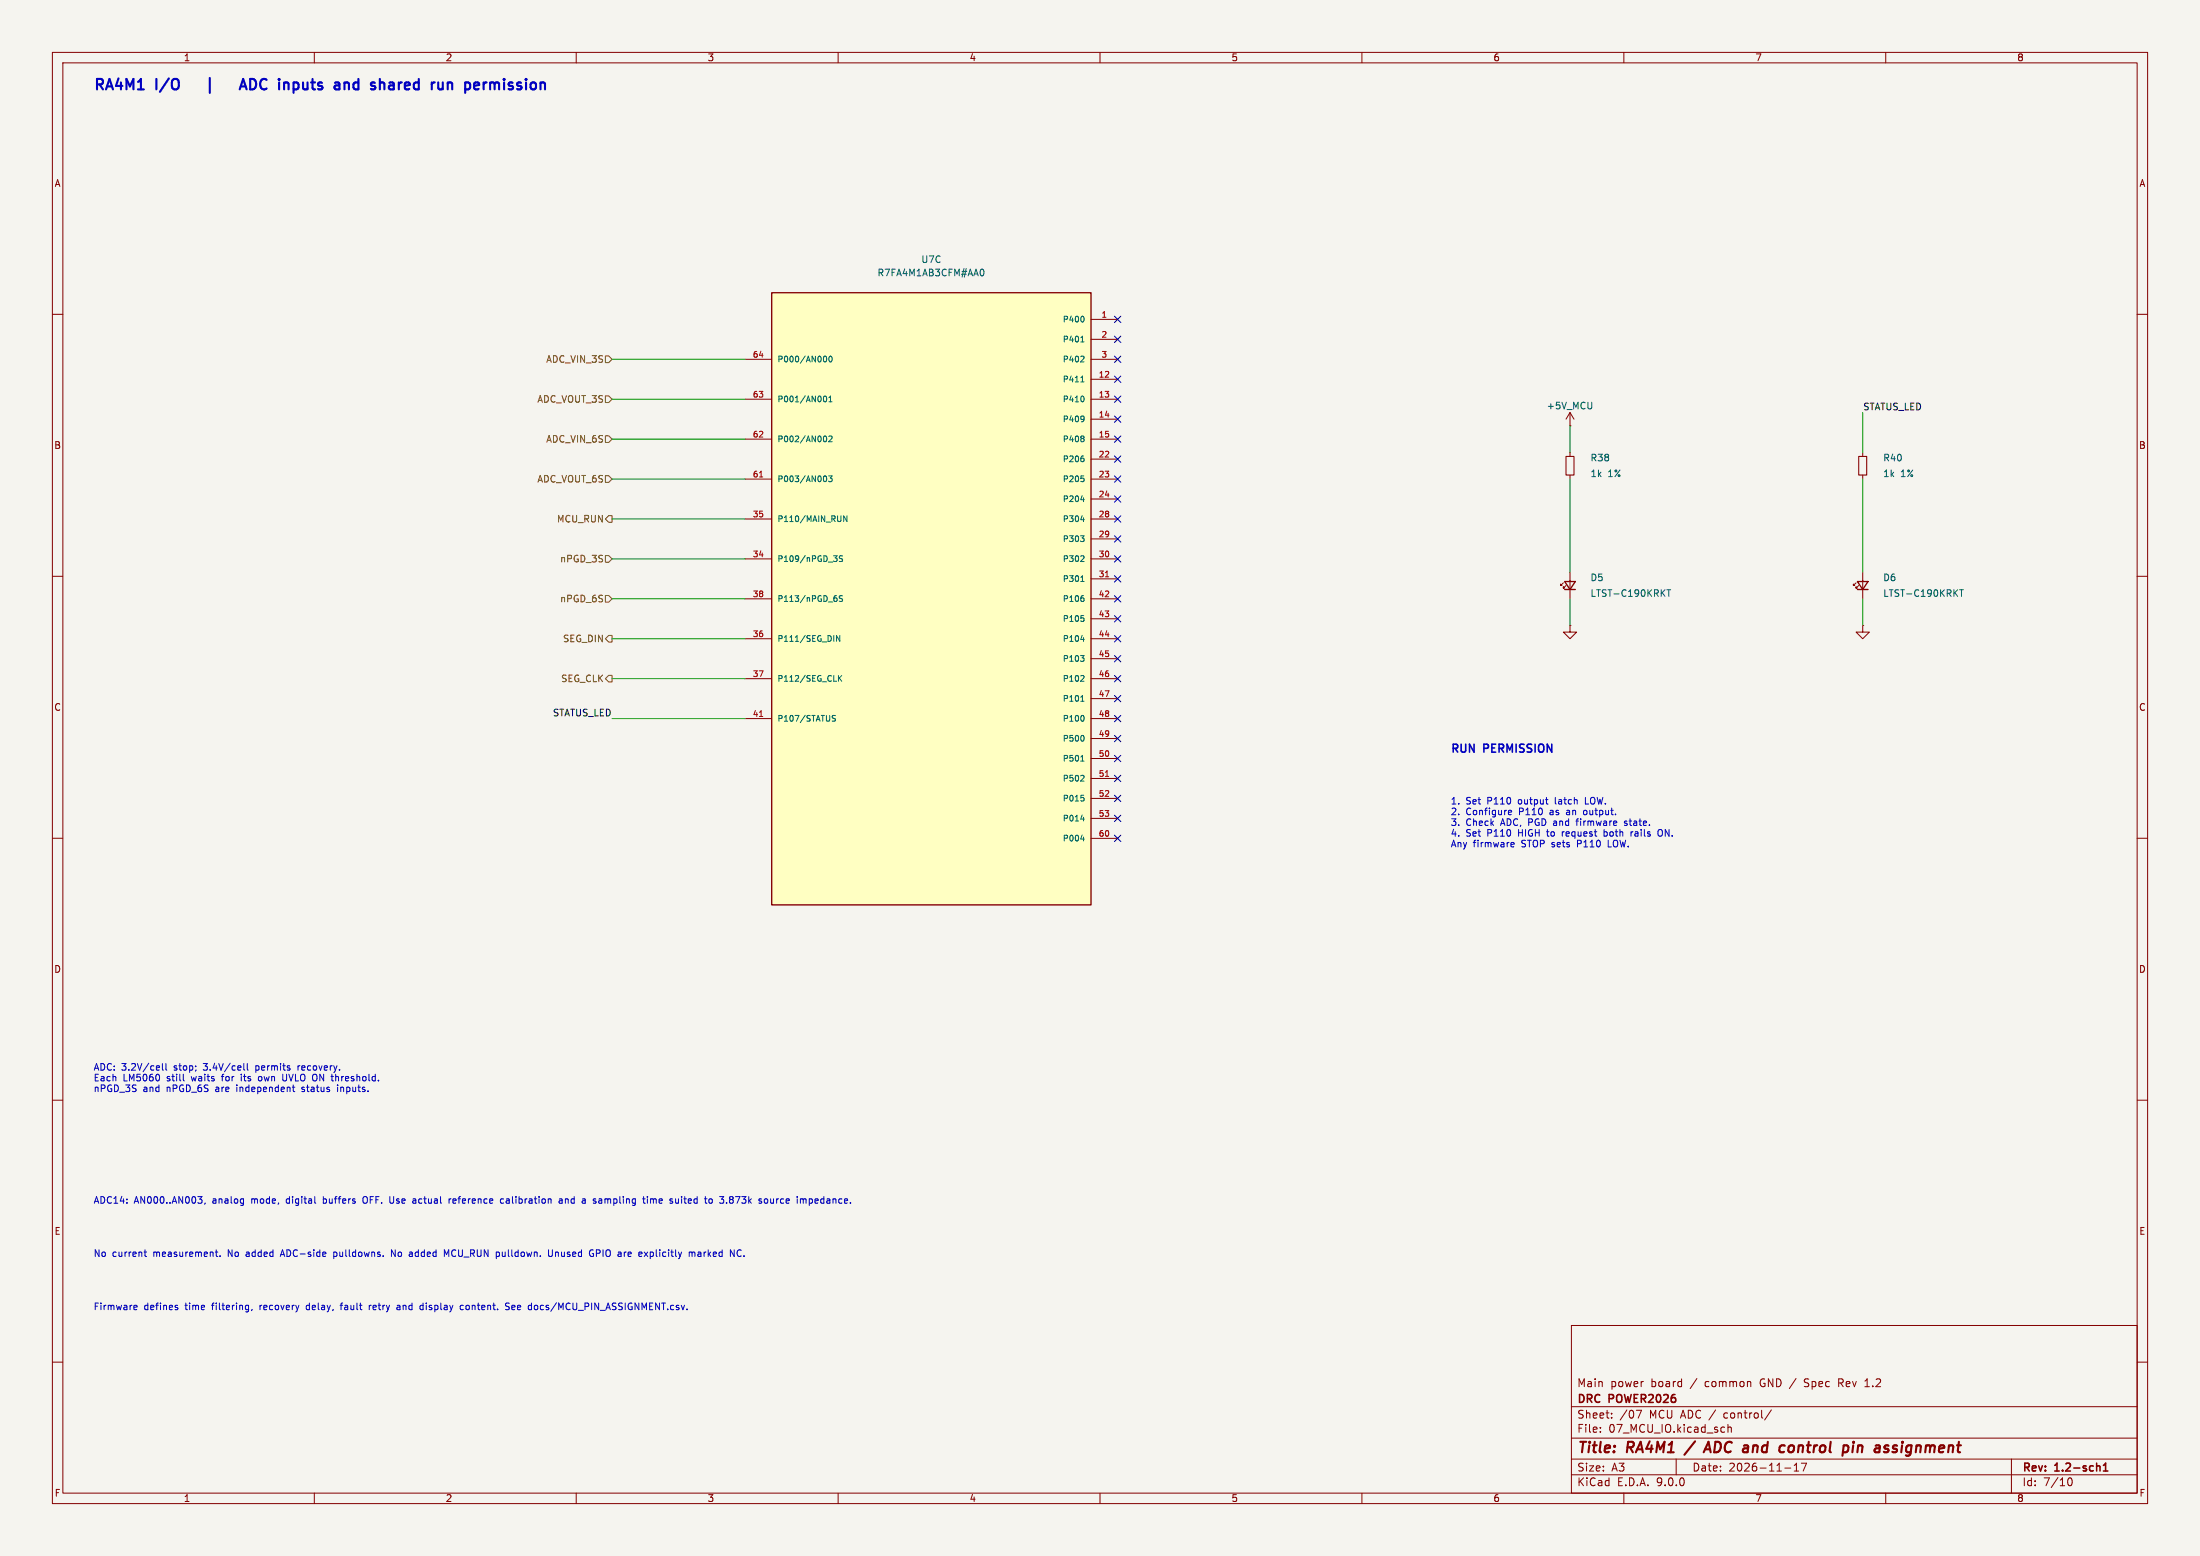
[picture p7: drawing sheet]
(kicad_sch
 (version 20250114)
 (generator "eeschema")
 (generator_version "9.0")
 (paper "A3")
 (title_block
  (title "RA4M1 / ADC and control pin assignment")
  (date "2026-11-17")
  (rev "1.2-sch1")
  (company "DRC POWER2026")
  (comment 1 "Main power board / common GND / Spec Rev 1.2"))
 (lib_symbols
  (symbol
   "DRC_Power:GND"
   (power)
   (pin_numbers (hide yes))
   (pin_names (offset 0) (hide yes)) (exclude_from_sim no) (in_bom yes) (on_board yes)
   (property "Reference" "#PWR" (at 0 -6.35 0) (effects (font (size 1.27 1.27)) (hide yes)))
   (property "Value" "GND" (at 0 -3.81 0) (effects (font (size 1.27 1.27))))
   (property "Footprint" "" (at 0 0 0) (effects (font (size 1.27 1.27)) (hide yes)))
   (property "Datasheet" "" (at 0 0 0) (effects (font (size 1.27 1.27)) (hide yes)))
   (property
    "Description"
    "Power symbol creates a global label with name \"GND\" , ground" (at 0 0 0) (effects (font (size 1.27 1.27)) (hide yes)))
   (symbol
    "GND_0_1"
    (polyline (pts (xy 0 0) (xy 0 -1.27) (xy 1.27 -1.27) (xy 0 -2.54) (xy -1.27 -1.27) (xy 0 -1.27)) (stroke (width 0) (type default)) (fill (type none))))
   (symbol
    "GND_1_1"
    (pin power_in line (at 0 0 270) (length 0) (name "~" (effects (font (size 1.27 1.27)))) (number "1" (effects (font (size 1.27 1.27))))))
   (embedded_fonts no))
  (symbol
   "DRC_Power:LED_Small"
   (pin_numbers (hide yes))
   (pin_names (offset 0.254) (hide yes)) (exclude_from_sim no) (in_bom yes) (on_board yes)
   (property "Reference" "D" (at -1.27 3.175 0) (effects (font (size 1.27 1.27)) (justify left)))
   (property "Value" "LED_Small" (at -4.445 -2.54 0) (effects (font (size 1.27 1.27)) (justify left)))
   (property "Footprint" "" (at 0 0 90) (effects (font (size 1.27 1.27)) (hide yes)))
   (property "Datasheet" "~" (at 0 0 90) (effects (font (size 1.27 1.27)) (hide yes)))
   (property "Description" "Light emitting diode, small symbol" (at 0 0 0) (effects (font (size 1.27 1.27)) (hide yes)))
   (property "Sim.Pin" "1=K 2=A" (at 0 0 0) (effects (font (size 1.27 1.27)) (hide yes)))
   (symbol
    "LED_Small_0_1"
    (polyline (pts (xy -0.762 -1.016) (xy -0.762 1.016)) (stroke (width 0.254) (type default)) (fill (type none)))
    (polyline (pts (xy 0 0.762) (xy -0.508 1.27) (xy -0.254 1.27) (xy -0.508 1.27) (xy -0.508 1.016)) (stroke (width 0) (type default)) (fill (type none)))
    (polyline (pts (xy 0.508 1.27) (xy 0 1.778) (xy 0.254 1.778) (xy 0 1.778) (xy 0 1.524)) (stroke (width 0) (type default)) (fill (type none)))
    (polyline (pts (xy 0.762 -1.016) (xy -0.762 0) (xy 0.762 1.016) (xy 0.762 -1.016)) (stroke (width 0.254) (type default)) (fill (type none)))
    (polyline (pts (xy 1.016 0) (xy -0.762 0)) (stroke (width 0) (type default)) (fill (type none))))
   (symbol
    "LED_Small_1_1"
    (pin
    passive
    line (at -2.54 0 0) (length 1.778) (name "K" (effects (font (size 1.27 1.27)))) (number "1" (effects (font (size 1.27 1.27)))))
    (pin
    passive
    line (at 2.54 0 180) (length 1.778) (name "A" (effects (font (size 1.27 1.27)))) (number "2" (effects (font (size 1.27 1.27))))))
   (embedded_fonts no))
  (symbol
   "DRC_Power:P5V_MCU"
   (power)
   (pin_numbers (hide yes))
   (pin_names (offset 0) (hide yes)) (exclude_from_sim no) (in_bom yes) (on_board yes)
   (property "Reference" "#PWR" (at 0 -3.81 0) (effects (font (size 1.27 1.27)) (hide yes)))
   (property "Value" "+5V_MCU" (at 0 3.556 0) (effects (font (size 1.27 1.27))))
   (property "Footprint" "" (at 0 0 0) (effects (font (size 1.27 1.27)) (hide yes)))
   (property "Datasheet" "" (at 0 0 0) (effects (font (size 1.27 1.27)) (hide yes)))
   (property "Description" "Power symbol creates a global label with name \"+5V\"" (at 0 0 0) (effects (font (size 1.27 1.27)) (hide yes)))
   (symbol
    "P5V_MCU_0_1"
    (polyline (pts (xy -0.762 1.27) (xy 0 2.54)) (stroke (width 0) (type default)) (fill (type none)))
    (polyline (pts (xy 0 2.54) (xy 0.762 1.27)) (stroke (width 0) (type default)) (fill (type none)))
    (polyline (pts (xy 0 0) (xy 0 2.54)) (stroke (width 0) (type default)) (fill (type none))))
   (symbol
    "P5V_MCU_1_1"
    (pin
    power_in
    line (at 0 0 90) (length 0) (name "+5V_MCU" (effects (font (size 1.27 1.27)))) (number "1" (effects (font (size 1.27 1.27))))))
   (embedded_fonts no))
  (symbol
   "DRC_Power:R7FA4M1AB3CFM_AA0"
   (pin_names (offset 1.016)) (in_bom yes) (on_board yes)
   (property "Reference" "U" (at 0 26.32 0) (effects (font (size 1.27 1.27))))
   (property "Value" "R7FA4M1AB3CFM#AA0" (at 0 23.32 0) (effects (font (size 1.27 1.27))))
   (property "Footprint" "DRC_Power:LQFP-64_10x10mm_P0.5mm" (at 0 0 0) (effects (font (size 1.27 1.27)) (hide yes)))
   (property
    "Datasheet"
    "https://www.renesas.com/en/document/dst/ra4m1-group-datasheet" (at 0 0 0) (effects (font (size 1.27 1.27)) (hide yes)))
   (property "Description" "R7FA4M1AB3CFM_AA0" (at 0 0 0) (effects (font (size 1.27 1.27)) (hide yes)))
   (symbol
    "R7FA4M1AB3CFM_AA0_1_1"
    (rectangle (start -25.4 20.32) (end 25.4 -20.32) (stroke (width 0.254) (type default)) (fill (type background)))
    (pin
    power_in
    line (at -12.7 25.4 270) (length 5.08) (name "VCC" (effects (font (size 1.1 1.1)))) (number "11" (effects (font (size 1.1 1.1)))))
    (pin
    power_in
    line (at 0 25.4 270) (length 5.08) (name "VCC" (effects (font (size 1.1 1.1)))) (number "39" (effects (font (size 1.1 1.1)))))
    (pin
    power_in
    line (at 12.7 25.4 270) (length 5.08) (name "AVCC0" (effects (font (size 1.1 1.1)))) (number "56" (effects (font (size 1.1 1.1)))))
    (pin
    power_in
    line (at -12.7 -25.4 90) (length 5.08) (name "VSS" (effects (font (size 1.1 1.1)))) (number "8" (effects (font (size 1.1 1.1)))))
    (pin
    power_in
    line (at 0 -25.4 90) (length 5.08) (name "VSS" (effects (font (size 1.1 1.1)))) (number "40" (effects (font (size 1.1 1.1)))))
    (pin
    power_in
    line (at 12.7 -25.4 90) (length 5.08) (name "AVSS0" (effects (font (size 1.1 1.1)))) (number "57" (effects (font (size 1.1 1.1)))))
    (pin
    passive
    line (at -30.48 10.16 0) (length 5.08) (name "VCL" (effects (font (size 1.1 1.1)))) (number "5" (effects (font (size 1.1 1.1)))))
    (pin
    power_in
    line (at -30.48 -5.08 0) (length 5.08) (name "VBATT" (effects (font (size 1.1 1.1)))) (number "4" (effects (font (size 1.1 1.1)))))
    (pin
    power_in
    line (at 30.48 10.16 180) (length 5.08) (name "P010/VREFH0" (effects (font (size 1.1 1.1)))) (number "59" (effects (font (size 1.1 1.1)))))
    (pin
    power_in
    line (at 30.48 0 180) (length 5.08) (name "P011/VREFL0" (effects (font (size 1.1 1.1)))) (number "58" (effects (font (size 1.1 1.1)))))
    (pin
    power_in
    line (at 30.48 -10.16 180) (length 5.08) (name "P012/VREFH" (effects (font (size 1.1 1.1)))) (number "55" (effects (font (size 1.1 1.1)))))
    (pin
    power_in
    line (at 30.48 -20.32 180) (length 5.08) (name "P013/VREFL" (effects (font (size 1.1 1.1)))) (number "54" (effects (font (size 1.1 1.1))))))
   (symbol
    "R7FA4M1AB3CFM_AA0_2_1"
    (rectangle (start -30.48 27.94) (end 30.48 -27.94) (stroke (width 0.254) (type default)) (fill (type background)))
    (pin
    power_in
    line (at -10.16 33.02 270) (length 5.08) (name "VCC_USB_LDO" (effects (font (size 1.1 1.1)))) (number "21" (effects (font (size 1.1 1.1)))))
    (pin
    power_out
    line (at 10.16 33.02 270) (length 5.08) (name "VCC_USB/3V3_OUT" (effects (font (size 1.1 1.1)))) (number "20" (effects (font (size 1.1 1.1)))))
    (pin
    power_in
    line (at 0 -33.02 90) (length 5.08) (name "VSS_USB" (effects (font (size 1.1 1.1)))) (number "17" (effects (font (size 1.1 1.1)))))
    (pin
    input
    line (at -35.56 20.32 0) (length 5.08) (name "~{RES}" (effects (font (size 1.1 1.1)))) (number "25" (effects (font (size 1.1 1.1)))))
    (pin
    input
    line (at -35.56 10.16 0) (length 5.08) (name "P201/MD" (effects (font (size 1.1 1.1)))) (number "26" (effects (font (size 1.1 1.1)))))
    (pin
    input
    line (at -35.56 0 0) (length 5.08) (name "P200/NMI" (effects (font (size 1.1 1.1)))) (number "27" (effects (font (size 1.1 1.1)))))
    (pin
    bidirectional
    line (at 35.56 20.32 180) (length 5.08) (name "P915/USB_DM" (effects (font (size 1.1 1.1)))) (number "18" (effects (font (size 1.1 1.1)))))
    (pin
    bidirectional
    line (at 35.56 10.16 180) (length 5.08) (name "P914/USB_DP" (effects (font (size 1.1 1.1)))) (number "19" (effects (font (size 1.1 1.1)))))
    (pin
    input
    line (at 35.56 0 180) (length 5.08) (name "P407/USB_VBUS" (effects (font (size 1.1 1.1)))) (number "16" (effects (font (size 1.1 1.1)))))
    (pin
    input
    line (at 35.56 -10.16 180) (length 5.08) (name "P300/SWCLK" (effects (font (size 1.1 1.1)))) (number "32" (effects (font (size 1.1 1.1)))))
    (pin
    bidirectional
    line (at 35.56 -20.32 180) (length 5.08) (name "P108/SWDIO" (effects (font (size 1.1 1.1)))) (number "33" (effects (font (size 1.1 1.1)))))
    (pin
    input
    line (at -35.56 -10.16 0) (length 5.08) (name "P215/XCIN" (effects (font (size 1.1 1.1)))) (number "6" (effects (font (size 1.1 1.1)))))
    (pin
    input
    line (at -35.56 -15.24 0) (length 5.08) (name "P214/XCOUT" (effects (font (size 1.1 1.1)))) (number "7" (effects (font (size 1.1 1.1)))))
    (pin
    bidirectional
    line (at -35.56 -20.32 0) (length 5.08) (name "P213/XTAL" (effects (font (size 1.1 1.1)))) (number "9" (effects (font (size 1.1 1.1)))))
    (pin
    input
    line (at -35.56 -25.4 0) (length 5.08) (name "P212/EXTAL" (effects (font (size 1.1 1.1)))) (number "10" (effects (font (size 1.1 1.1))))))
   (symbol
    "R7FA4M1AB3CFM_AA0_3_1"
    (rectangle (start -30.48 58.42) (end 30.48 -58.42) (stroke (width 0.254) (type default)) (fill (type background)))
    (pin
    bidirectional
    line (at -35.56 45.72 0) (length 5.08) (name "P000/AN000" (effects (font (size 1.1 1.1)))) (number "64" (effects (font (size 1.1 1.1)))))
    (pin
    bidirectional
    line (at -35.56 38.1 0) (length 5.08) (name "P001/AN001" (effects (font (size 1.1 1.1)))) (number "63" (effects (font (size 1.1 1.1)))))
    (pin
    bidirectional
    line (at -35.56 30.48 0) (length 5.08) (name "P002/AN002" (effects (font (size 1.1 1.1)))) (number "62" (effects (font (size 1.1 1.1)))))
    (pin
    bidirectional
    line (at -35.56 22.86 0) (length 5.08) (name "P003/AN003" (effects (font (size 1.1 1.1)))) (number "61" (effects (font (size 1.1 1.1)))))
    (pin
    bidirectional
    line (at -35.56 15.24 0) (length 5.08) (name "P110/MAIN_RUN" (effects (font (size 1.1 1.1)))) (number "35" (effects (font (size 1.1 1.1)))))
    (pin
    bidirectional
    line (at -35.56 7.62 0) (length 5.08) (name "P109/nPGD_3S" (effects (font (size 1.1 1.1)))) (number "34" (effects (font (size 1.1 1.1)))))
    (pin
    bidirectional
    line (at -35.56 0 0) (length 5.08) (name "P113/nPGD_6S" (effects (font (size 1.1 1.1)))) (number "38" (effects (font (size 1.1 1.1)))))
    (pin
    bidirectional
    line (at -35.56 -7.62 0) (length 5.08) (name "P111/SEG_DIN" (effects (font (size 1.1 1.1)))) (number "36" (effects (font (size 1.1 1.1)))))
    (pin
    bidirectional
    line (at -35.56 -15.24 0) (length 5.08) (name "P112/SEG_CLK" (effects (font (size 1.1 1.1)))) (number "37" (effects (font (size 1.1 1.1)))))
    (pin
    bidirectional
    line (at -35.56 -22.86 0) (length 5.08) (name "P107/STATUS" (effects (font (size 1.1 1.1)))) (number "41" (effects (font (size 1.1 1.1)))))
    (pin
    bidirectional
    line (at 35.56 53.34 180) (length 5.08) (name "P400" (effects (font (size 1.1 1.1)))) (number "1" (effects (font (size 1.1 1.1)))))
    (pin
    bidirectional
    line (at 35.56 49.53 180) (length 5.08) (name "P401" (effects (font (size 1.1 1.1)))) (number "2" (effects (font (size 1.1 1.1)))))
    (pin
    bidirectional
    line (at 35.56 45.72 180) (length 5.08) (name "P402" (effects (font (size 1.1 1.1)))) (number "3" (effects (font (size 1.1 1.1)))))
    (pin
    bidirectional
    line (at 35.56 41.91 180) (length 5.08) (name "P411" (effects (font (size 1.1 1.1)))) (number "12" (effects (font (size 1.1 1.1)))))
    (pin
    bidirectional
    line (at 35.56 38.1 180) (length 5.08) (name "P410" (effects (font (size 1.1 1.1)))) (number "13" (effects (font (size 1.1 1.1)))))
    (pin
    bidirectional
    line (at 35.56 34.29 180) (length 5.08) (name "P409" (effects (font (size 1.1 1.1)))) (number "14" (effects (font (size 1.1 1.1)))))
    (pin
    bidirectional
    line (at 35.56 30.48 180) (length 5.08) (name "P408" (effects (font (size 1.1 1.1)))) (number "15" (effects (font (size 1.1 1.1)))))
    (pin
    bidirectional
    line (at 35.56 26.67 180) (length 5.08) (name "P206" (effects (font (size 1.1 1.1)))) (number "22" (effects (font (size 1.1 1.1)))))
    (pin
    bidirectional
    line (at 35.56 22.86 180) (length 5.08) (name "P205" (effects (font (size 1.1 1.1)))) (number "23" (effects (font (size 1.1 1.1)))))
    (pin
    bidirectional
    line (at 35.56 19.05 180) (length 5.08) (name "P204" (effects (font (size 1.1 1.1)))) (number "24" (effects (font (size 1.1 1.1)))))
    (pin
    bidirectional
    line (at 35.56 15.24 180) (length 5.08) (name "P304" (effects (font (size 1.1 1.1)))) (number "28" (effects (font (size 1.1 1.1)))))
    (pin
    bidirectional
    line (at 35.56 11.43 180) (length 5.08) (name "P303" (effects (font (size 1.1 1.1)))) (number "29" (effects (font (size 1.1 1.1)))))
    (pin
    bidirectional
    line (at 35.56 7.62 180) (length 5.08) (name "P302" (effects (font (size 1.1 1.1)))) (number "30" (effects (font (size 1.1 1.1)))))
    (pin
    bidirectional
    line (at 35.56 3.81 180) (length 5.08) (name "P301" (effects (font (size 1.1 1.1)))) (number "31" (effects (font (size 1.1 1.1)))))
    (pin
    bidirectional
    line (at 35.56 0 180) (length 5.08) (name "P106" (effects (font (size 1.1 1.1)))) (number "42" (effects (font (size 1.1 1.1)))))
    (pin
    bidirectional
    line (at 35.56 -3.81 180) (length 5.08) (name "P105" (effects (font (size 1.1 1.1)))) (number "43" (effects (font (size 1.1 1.1)))))
    (pin
    bidirectional
    line (at 35.56 -7.62 180) (length 5.08) (name "P104" (effects (font (size 1.1 1.1)))) (number "44" (effects (font (size 1.1 1.1)))))
    (pin
    bidirectional
    line (at 35.56 -11.43 180) (length 5.08) (name "P103" (effects (font (size 1.1 1.1)))) (number "45" (effects (font (size 1.1 1.1)))))
    (pin
    bidirectional
    line (at 35.56 -15.24 180) (length 5.08) (name "P102" (effects (font (size 1.1 1.1)))) (number "46" (effects (font (size 1.1 1.1)))))
    (pin
    bidirectional
    line (at 35.56 -19.05 180) (length 5.08) (name "P101" (effects (font (size 1.1 1.1)))) (number "47" (effects (font (size 1.1 1.1)))))
    (pin
    bidirectional
    line (at 35.56 -22.86 180) (length 5.08) (name "P100" (effects (font (size 1.1 1.1)))) (number "48" (effects (font (size 1.1 1.1)))))
    (pin
    bidirectional
    line (at 35.56 -26.67 180) (length 5.08) (name "P500" (effects (font (size 1.1 1.1)))) (number "49" (effects (font (size 1.1 1.1)))))
    (pin
    bidirectional
    line (at 35.56 -30.48 180) (length 5.08) (name "P501" (effects (font (size 1.1 1.1)))) (number "50" (effects (font (size 1.1 1.1)))))
    (pin
    bidirectional
    line (at 35.56 -34.29 180) (length 5.08) (name "P502" (effects (font (size 1.1 1.1)))) (number "51" (effects (font (size 1.1 1.1)))))
    (pin
    bidirectional
    line (at 35.56 -38.1 180) (length 5.08) (name "P015" (effects (font (size 1.1 1.1)))) (number "52" (effects (font (size 1.1 1.1)))))
    (pin
    bidirectional
    line (at 35.56 -41.91 180) (length 5.08) (name "P014" (effects (font (size 1.1 1.1)))) (number "53" (effects (font (size 1.1 1.1)))))
    (pin
    bidirectional
    line (at 35.56 -45.72 180) (length 5.08) (name "P004" (effects (font (size 1.1 1.1)))) (number "60" (effects (font (size 1.1 1.1)))))))
  (symbol
   "DRC_Power:R_Small"
   (pin_numbers (hide yes))
   (pin_names (offset 0.254) (hide yes)) (exclude_from_sim no) (in_bom yes) (on_board yes)
   (property "Reference" "R" (at 0.762 0.508 0) (effects (font (size 1.27 1.27)) (justify left)))
   (property "Value" "R_Small" (at 0.762 -1.016 0) (effects (font (size 1.27 1.27)) (justify left)))
   (property "Footprint" "" (at 0 0 0) (effects (font (size 1.27 1.27)) (hide yes)))
   (property "Datasheet" "~" (at 0 0 0) (effects (font (size 1.27 1.27)) (hide yes)))
   (property "Description" "Resistor, small symbol" (at 0 0 0) (effects (font (size 1.27 1.27)) (hide yes)))
   (symbol "R_Small_0_1" (rectangle (start -0.762 1.778) (end 0.762 -1.778) (stroke (width 0.2032) (type default)) (fill (type none))))
   (symbol
    "R_Small_1_1"
    (pin
    passive
    line (at 0 2.54 270) (length 0.762) (name "~" (effects (font (size 1.27 1.27)))) (number "1" (effects (font (size 1.27 1.27)))))
    (pin
    passive
    line (at 0 -2.54 90) (length 0.762) (name "~" (effects (font (size 1.27 1.27)))) (number "2" (effects (font (size 1.27 1.27))))))
   (embedded_fonts no)))
 (text
  "RA4M1 I/O   |   ADC inputs and shared run permission" (at 17.78 15.24 0) (effects (font (size 2 2) (bold yes)) (justify left top)))
 (symbol
  (lib_id "DRC_Power:R7FA4M1AB3CFM_AA0") (at 177.8 114.3 0) (unit 3) (in_bom yes) (on_board yes) (dnp no) (pin "64") (pin "63") (pin "62") (pin "61") (pin "35") (pin "34") (pin "38") (pin "36") (pin "37") (pin "41") (pin "1") (pin "2") (pin "3") (pin "12") (pin "13") (pin "14") (pin "15") (pin "22") (pin "23") (pin "24") (pin "28") (pin "29") (pin "30") (pin "31") (pin "42") (pin "43") (pin "44") (pin "45") (pin "46") (pin "47") (pin "48") (pin "49") (pin "50") (pin "51") (pin "52") (pin "53") (pin "60")
  (property "Reference" "U7" (at 177.8 49.53 0) (effects (font (size 1.27 1.27))))
  (property "Value" "R7FA4M1AB3CFM#AA0" (at 177.8 52.07 0) (effects (font (size 1.27 1.27))))
  (property "Footprint" "DRC_Power:LQFP-64_10x10mm_P0.5mm" (at 177.8 114.3 0) (effects (font (size 1.27 1.27)) (hide yes)))
  (property
   "Datasheet"
   "https://www.renesas.com/en/document/dst/ra4m1-group-datasheet" (at 177.8 114.3 0) (effects (font (size 1.27 1.27)) (hide yes)))
  (property "MPN" "R7FA4M1AB3CFM#AA0" (at 177.8 114.3 0) (effects (font (size 1.27 1.27)) (hide yes)))
  (property "Manufacturer" "Renesas" (at 177.8 114.3 0) (effects (font (size 1.27 1.27)) (hide yes)))
  (property "Assembly" "PCBA" (at 177.8 114.3 0) (effects (font (size 1.27 1.27)) (hide yes)))
  (instances (project
    "DRC_POWER2026.ver.0.2.0" (path "" (reference "U7") (unit 3)))))
 (hierarchical_label
  "ADC_VIN_3S"
  (shape input) (at 116.84 68.58 180) (effects (font (size 1.27 1.27)) (justify right)))
 (hierarchical_label
  "ADC_VOUT_3S"
  (shape input) (at 116.84 76.2 180) (effects (font (size 1.27 1.27)) (justify right)))
 (hierarchical_label
  "ADC_VIN_6S"
  (shape input) (at 116.84 83.82 180) (effects (font (size 1.27 1.27)) (justify right)))
 (hierarchical_label
  "ADC_VOUT_6S"
  (shape input) (at 116.84 91.44 180) (effects (font (size 1.27 1.27)) (justify right)))
 (hierarchical_label
  "MCU_RUN"
  (shape output) (at 116.84 99.06 180) (effects (font (size 1.27 1.27)) (justify right)))
 (hierarchical_label
  "nPGD_3S"
  (shape input) (at 116.84 106.68 180) (effects (font (size 1.27 1.27)) (justify right)))
 (hierarchical_label
  "nPGD_6S"
  (shape input) (at 116.84 114.3 180) (effects (font (size 1.27 1.27)) (justify right)))
 (hierarchical_label
  "SEG_DIN"
  (shape output) (at 116.84 121.92 180) (effects (font (size 1.27 1.27)) (justify right)))
 (hierarchical_label
  "SEG_CLK"
  (shape output) (at 116.84 129.54 180) (effects (font (size 1.27 1.27)) (justify right)))
 (label
  "STATUS_LED" (at 116.84 137.16 0) (effects (font (size 1.27 1.27)) (justify right bottom)))
 (no_connect (at 213.36 60.96))
 (no_connect (at 213.36 64.77))
 (no_connect (at 213.36 68.58))
 (no_connect (at 213.36 72.39))
 (no_connect (at 213.36 76.2))
 (no_connect (at 213.36 80.01))
 (no_connect (at 213.36 83.82))
 (no_connect (at 213.36 87.63))
 (no_connect (at 213.36 91.44))
 (no_connect (at 213.36 95.25))
 (no_connect (at 213.36 99.06))
 (no_connect (at 213.36 102.87))
 (no_connect (at 213.36 106.68))
 (no_connect (at 213.36 110.49))
 (no_connect (at 213.36 114.3))
 (no_connect (at 213.36 118.11))
 (no_connect (at 213.36 121.92))
 (no_connect (at 213.36 125.73))
 (no_connect (at 213.36 129.54))
 (no_connect (at 213.36 133.35))
 (no_connect (at 213.36 137.16))
 (no_connect (at 213.36 140.97))
 (no_connect (at 213.36 144.78))
 (no_connect (at 213.36 148.59))
 (no_connect (at 213.36 152.4))
 (no_connect (at 213.36 156.21))
 (no_connect (at 213.36 160.02))
 (symbol
  (lib_id "DRC_Power:R_Small") (at 299.72 88.9 0) (unit 1) (in_bom yes) (on_board yes) (dnp no) (pin "1") (pin "2")
  (property "Reference" "R38" (at 303.53 87.4 0) (effects (font (size 1.27 1.27)) (justify left)))
  (property "Value" "1k 1%" (at 303.53 90.4 0) (effects (font (size 1.27 1.27)) (justify left)))
  (property "Footprint" "DRC_Power:R_0603_1608Metric" (at 299.72 88.9 0) (effects (font (size 1.27 1.27)) (hide yes)))
  (property "Datasheet" "https://www.yageo.com/en/ProductSearch" (at 299.72 88.9 0) (effects (font (size 1.27 1.27)) (hide yes)))
  (property "MPN" "RC0603FR-071KL" (at 299.72 88.9 0) (effects (font (size 1.27 1.27)) (hide yes)))
  (property "Manufacturer" "Yageo" (at 299.72 88.9 0) (effects (font (size 1.27 1.27)) (hide yes)))
  (property "Assembly" "PCBA" (at 299.72 88.9 0) (effects (font (size 1.27 1.27)) (hide yes)))
  (property "Tolerance" "1%" (at 299.72 88.9 0) (effects (font (size 1.27 1.27)) (hide yes)))
  (property "Rating" "0.1W 75V" (at 299.72 88.9 0) (effects (font (size 1.27 1.27)) (hide yes)))
  (instances (project
    "DRC_POWER2026.ver.0.2.0" (path "" (reference "R38") (unit 1)))))
 (symbol
  (lib_id "DRC_Power:P5V_MCU") (at 299.72 81.28 0) (unit 1) (in_bom no) (on_board no) (dnp no) (pin "1")
  (property "Reference" "#PWR790" (at 299.72 74.93 0) (effects (font (size 1.27 1.27)) (hide yes)))
  (property "Value" "+5V_MCU" (at 299.72 77.47 0) (effects (font (size 1.27 1.27))))
  (property "Footprint" "" (at 299.72 81.28 0) (effects (font (size 1.27 1.27)) (hide yes)))
  (property "Datasheet" "" (at 299.72 81.28 0) (effects (font (size 1.27 1.27)) (hide yes)))
  (property "Assembly" "PCBA" (at 299.72 81.28 0) (effects (font (size 1.27 1.27)) (hide yes)))
  (instances (project
    "DRC_POWER2026.ver.0.2.0" (path "" (reference "#PWR790") (unit 1)))))
 (symbol
  (lib_id "DRC_Power:LED_Small") (at 299.72 111.76 90) (unit 1) (in_bom yes) (on_board yes) (dnp no) (pin "1") (pin "2")
  (property "Reference" "D5" (at 303.53 110.26 90) (effects (font (size 1.27 1.27)) (justify right)))
  (property "Value" "LTST-C190KRKT" (at 303.53 113.26 90) (effects (font (size 1.27 1.27)) (justify right)))
  (property "Footprint" "DRC_Power:LED_0603_1608Metric" (at 299.72 111.76 0) (effects (font (size 1.27 1.27)) (hide yes)))
  (property "Datasheet" "https://optoelectronics.liteon.com/" (at 299.72 111.76 0) (effects (font (size 1.27 1.27)) (hide yes)))
  (property "MPN" "LTST-C190KRKT" (at 299.72 111.76 0) (effects (font (size 1.27 1.27)) (hide yes)))
  (property "Manufacturer" "Lite-On" (at 299.72 111.76 0) (effects (font (size 1.27 1.27)) (hide yes)))
  (property "Assembly" "PCBA" (at 299.72 111.76 0) (effects (font (size 1.27 1.27)) (hide yes)))
  (instances (project
    "DRC_POWER2026.ver.0.2.0" (path "" (reference "D5") (unit 1)))))
 (symbol
  (lib_id "DRC_Power:GND") (at 299.72 119.38 0) (unit 1) (in_bom no) (on_board no) (dnp no) (pin "1")
  (property "Reference" "#PWR797" (at 299.72 113.03 0) (effects (font (size 1.27 1.27)) (hide yes)))
  (property "Value" "GND" (at 299.72 115.57 0) (effects (font (size 1.27 1.27)) (hide yes)))
  (property "Footprint" "" (at 299.72 119.38 0) (effects (font (size 1.27 1.27)) (hide yes)))
  (property "Datasheet" "" (at 299.72 119.38 0) (effects (font (size 1.27 1.27)) (hide yes)))
  (property "Assembly" "PCBA" (at 299.72 119.38 0) (effects (font (size 1.27 1.27)) (hide yes)))
  (instances (project
    "DRC_POWER2026.ver.0.2.0" (path "" (reference "#PWR797") (unit 1)))))
 (symbol
  (lib_id "DRC_Power:R_Small") (at 355.6 88.9 0) (unit 1) (in_bom yes) (on_board yes) (dnp no) (pin "1") (pin "2")
  (property "Reference" "R40" (at 359.41 87.4 0) (effects (font (size 1.27 1.27)) (justify left)))
  (property "Value" "1k 1%" (at 359.41 90.4 0) (effects (font (size 1.27 1.27)) (justify left)))
  (property "Footprint" "DRC_Power:R_0603_1608Metric" (at 355.6 88.9 0) (effects (font (size 1.27 1.27)) (hide yes)))
  (property "Datasheet" "https://www.yageo.com/en/ProductSearch" (at 355.6 88.9 0) (effects (font (size 1.27 1.27)) (hide yes)))
  (property "MPN" "RC0603FR-071KL" (at 355.6 88.9 0) (effects (font (size 1.27 1.27)) (hide yes)))
  (property "Manufacturer" "Yageo" (at 355.6 88.9 0) (effects (font (size 1.27 1.27)) (hide yes)))
  (property "Assembly" "PCBA" (at 355.6 88.9 0) (effects (font (size 1.27 1.27)) (hide yes)))
  (property "Tolerance" "1%" (at 355.6 88.9 0) (effects (font (size 1.27 1.27)) (hide yes)))
  (property "Rating" "0.1W 75V" (at 355.6 88.9 0) (effects (font (size 1.27 1.27)) (hide yes)))
  (instances (project
    "DRC_POWER2026.ver.0.2.0" (path "" (reference "R40") (unit 1)))))
 (label
  "STATUS_LED" (at 355.6 78.74 0) (effects (font (size 1.27 1.27)) (justify left bottom)))
 (symbol
  (lib_id "DRC_Power:LED_Small") (at 355.6 111.76 90) (unit 1) (in_bom yes) (on_board yes) (dnp no) (pin "1") (pin "2")
  (property "Reference" "D6" (at 359.41 110.26 90) (effects (font (size 1.27 1.27)) (justify right)))
  (property "Value" "LTST-C190KRKT" (at 359.41 113.26 90) (effects (font (size 1.27 1.27)) (justify right)))
  (property "Footprint" "DRC_Power:LED_0603_1608Metric" (at 355.6 111.76 0) (effects (font (size 1.27 1.27)) (hide yes)))
  (property "Datasheet" "https://optoelectronics.liteon.com/" (at 355.6 111.76 0) (effects (font (size 1.27 1.27)) (hide yes)))
  (property "MPN" "LTST-C190KRKT" (at 355.6 111.76 0) (effects (font (size 1.27 1.27)) (hide yes)))
  (property "Manufacturer" "Lite-On" (at 355.6 111.76 0) (effects (font (size 1.27 1.27)) (hide yes)))
  (property "Assembly" "PCBA" (at 355.6 111.76 0) (effects (font (size 1.27 1.27)) (hide yes)))
  (instances (project
    "DRC_POWER2026.ver.0.2.0" (path "" (reference "D6") (unit 1)))))
 (symbol
  (lib_id "DRC_Power:GND") (at 355.6 119.38 0) (unit 1) (in_bom no) (on_board no) (dnp no) (pin "1")
  (property "Reference" "#PWR809" (at 355.6 113.03 0) (effects (font (size 1.27 1.27)) (hide yes)))
  (property "Value" "GND" (at 355.6 115.57 0) (effects (font (size 1.27 1.27)) (hide yes)))
  (property "Footprint" "" (at 355.6 119.38 0) (effects (font (size 1.27 1.27)) (hide yes)))
  (property "Datasheet" "" (at 355.6 119.38 0) (effects (font (size 1.27 1.27)) (hide yes)))
  (property "Assembly" "PCBA" (at 355.6 119.38 0) (effects (font (size 1.27 1.27)) (hide yes)))
  (instances (project
    "DRC_POWER2026.ver.0.2.0" (path "" (reference "#PWR809") (unit 1)))))
 (text
  "RUN PERMISSION" (at 276.86 142.24 0) (effects (font (size 1.52 1.52) (bold yes)) (justify left top)))
 (text
  "1. Set P110 output latch LOW.\n2. Configure P110 as an output.\n3. Check ADC, PGD and firmware state.\n4. Set P110 HIGH to request both rails ON.\nAny firmware STOP sets P110 LOW." (at 276.86 152.4 0) (effects (font (size 1.27 1.27)) (justify left top)))
 (text
  "ADC: 3.2V/cell stop; 3.4V/cell permits recovery.\nEach LM5060 still waits for its own UVLO ON threshold.\nnPGD_3S and nPGD_6S are independent status inputs." (at 17.78 203.2 0) (effects (font (size 1.27 1.27)) (justify left top)))
 (text
  "ADC14: AN000..AN003, analog mode, digital buffers OFF. Use actual reference calibration and a sampling time suited to 3.873k source impedance." (at 17.78 228.6 0) (effects (font (size 1.27 1.27)) (justify left top)))
 (text
  "No current measurement. No added ADC-side pulldowns. No added MCU_RUN pulldown. Unused GPIO are explicitly marked NC." (at 17.78 238.76 0) (effects (font (size 1.27 1.27)) (justify left top)))
 (text
  "Firmware defines time filtering, recovery delay, fault retry and display content. See docs/MCU_PIN_ASSIGNMENT.csv." (at 17.78 248.92 0) (effects (font (size 1.27 1.27)) (justify left top)))
 (wire (pts (xy 142.24 68.58) (xy 116.84 68.58)) (stroke (width 0) (type default)))
 (wire (pts (xy 142.24 76.2) (xy 116.84 76.2)) (stroke (width 0) (type default)))
 (wire (pts (xy 142.24 83.82) (xy 116.84 83.82)) (stroke (width 0) (type default)))
 (wire (pts (xy 142.24 91.44) (xy 116.84 91.44)) (stroke (width 0) (type default)))
 (wire (pts (xy 142.24 99.06) (xy 116.84 99.06)) (stroke (width 0) (type default)))
 (wire (pts (xy 142.24 106.68) (xy 116.84 106.68)) (stroke (width 0) (type default)))
 (wire (pts (xy 142.24 114.3) (xy 116.84 114.3)) (stroke (width 0) (type default)))
 (wire (pts (xy 142.24 121.92) (xy 116.84 121.92)) (stroke (width 0) (type default)))
 (wire (pts (xy 142.24 129.54) (xy 116.84 129.54)) (stroke (width 0) (type default)))
 (wire (pts (xy 142.24 137.16) (xy 116.84 137.16)) (stroke (width 0) (type default)))
 (wire (pts (xy 299.72 86.36) (xy 299.72 81.28)) (stroke (width 0) (type default)))
 (wire (pts (xy 299.72 91.44) (xy 299.72 109.22)) (stroke (width 0) (type default)))
 (wire (pts (xy 299.72 114.3) (xy 299.72 119.38)) (stroke (width 0) (type default)))
 (wire (pts (xy 355.6 86.36) (xy 355.6 78.74)) (stroke (width 0) (type default)))
 (wire (pts (xy 355.6 91.44) (xy 355.6 109.22)) (stroke (width 0) (type default)))
 (wire (pts (xy 355.6 114.3) (xy 355.6 119.38)) (stroke (width 0) (type default))))
